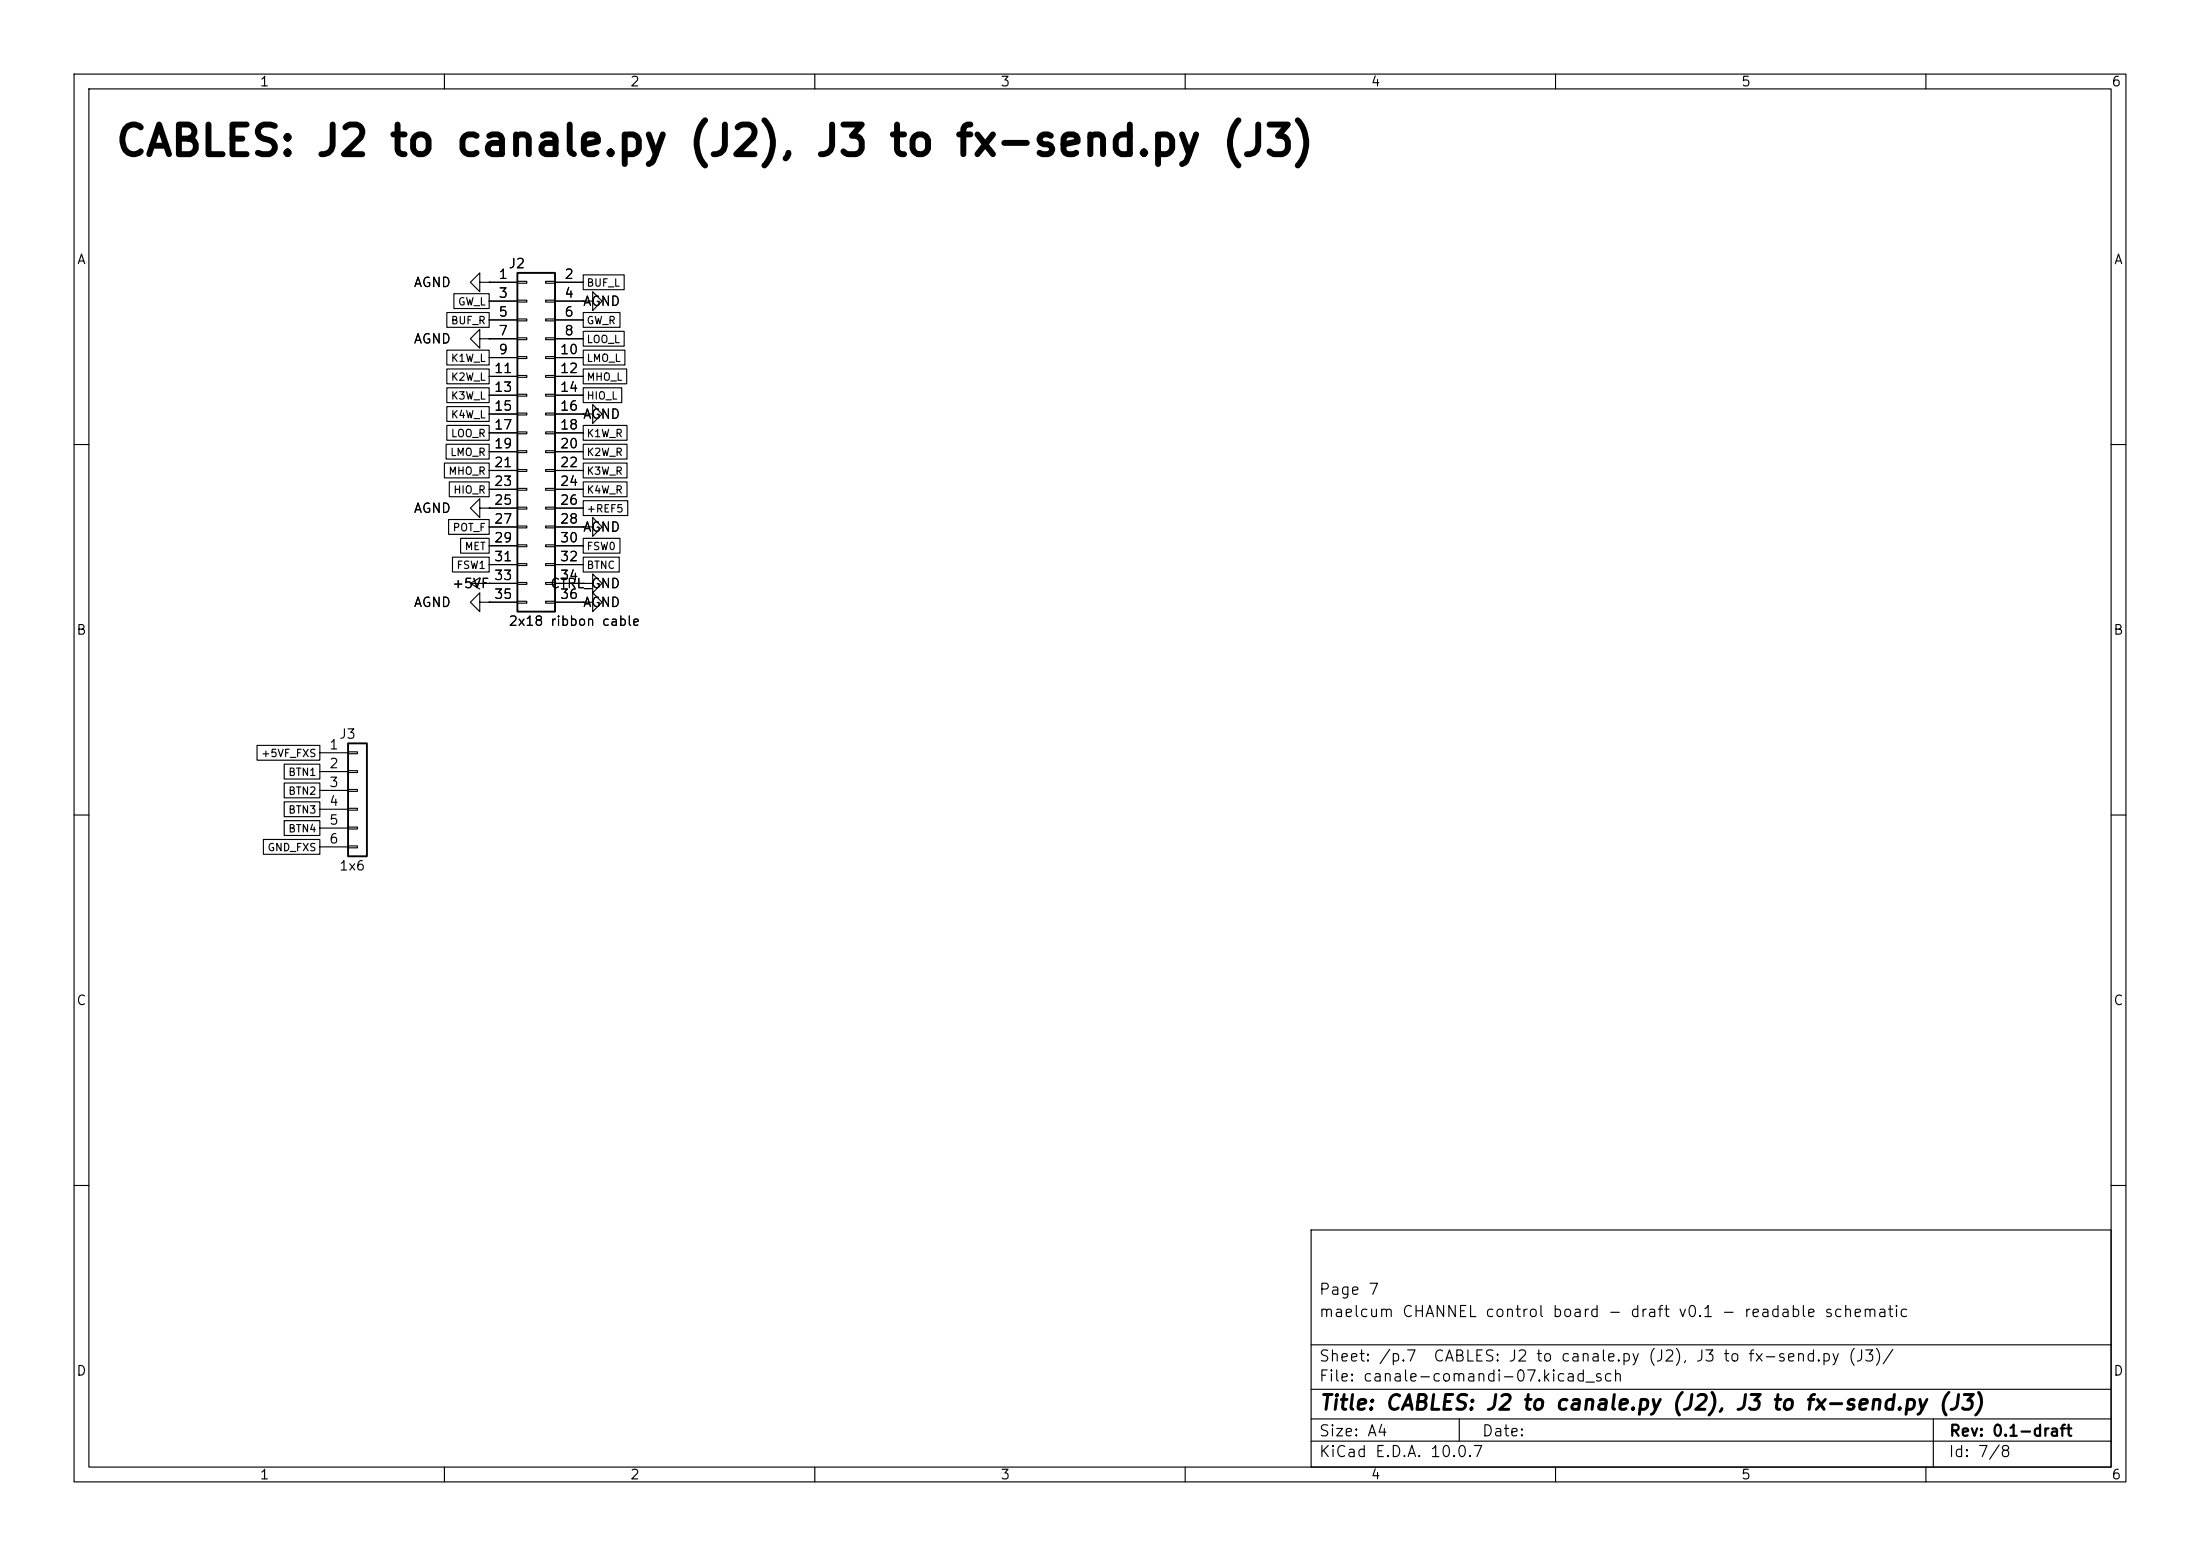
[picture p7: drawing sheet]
<svg xmlns="http://www.w3.org/2000/svg" width="297mm" height="210mm" viewBox="0 0 297 210" stroke-linecap="round" stroke-linejoin="round" font-family="sans-serif">
<g fill="none" stroke="#000" stroke-width=".15">
<path d="M10 10h277v190h-277zM12 12h273v186h-273zM60 10v2M110 10v2M160 10v2M210 10v2M260 10v2M61.3 39.6h4.7v2h-4.7zM64.8 38.1v-1.3l-1.3 1.3 1.3 1.3v-1.3h1.2M66 38.1h.1M66 38.1h3.8M69.8 38h1.3v.2h-1.3z"/>
<path d="M73.7 38h1.2v.2h-1.2zM74.9 38.1h3.8M78.7 37.1h5.6v2h-5.6zM60.2 60h5.8v2h-5.8zM60.3 47.3h5.7v2h-5.7zM60.3 49.8h5.7v2h-5.7zM60.3 52.3h5.7v2h-5.7zM60.3 54.9h5.7v2h-5.7zM60.3 42.2h5.7v2h-5.7zM60.3 57.4h5.7v2h-5.7zM64.8 45.7v-1.2l-1.3 1.2 1.3 1.3v-1.3h1.2M66 45.7h.1"/>
<path d="M66 40.6h3.8M66 43.2h3.8M66 45.7h3.8M66 48.3h3.8M66 50.8h3.8M66 53.3h3.8M66 55.9h3.8M66 58.4h3.8M69.8 40.5h1.3v.3h-1.3zM69.8 43.1h1.3v.2h-1.3zM69.8 45.6h1.3v.2h-1.3zM69.8 48.1h1.3v.3h-1.3z"/>
<path d="M69.8 50.7h1.3v.2h-1.3zM69.8 53.2h1.3v.3h-1.3zM69.8 55.8h1.3v.2h-1.3zM69.8 58.3h1.3v.2h-1.3zM73.7 40.5h1.2v.3h-1.2zM73.7 43.1h1.2v.2h-1.2zM73.7 45.6h1.2v.2h-1.2zM73.7 48.1h1.2v.3h-1.2zM73.7 50.7h1.2v.2h-1.2zM73.7 53.2h1.2v.3h-1.2zM73.7 55.8h1.2v.2h-1.2zM73.7 58.3h1.2v.2h-1.2z"/>
<path d="M74.9 40.6h3.8M74.9 43.2h3.8M74.9 45.7h3.8M74.9 48.3h3.8M74.9 50.8h3.8M74.9 53.3h3.8M74.9 55.9h3.8M74.9 58.4h3.8M78.7 55.9h1.3v-1.3l1.3 1.3-1.3 1.3v-1.3M78.7 55.9h.1M78.7 40.6h1.3v-1.2l1.3 1.2-1.3 1.3v-1.3M78.7 40.6h.1"/>
<path d="M78.7 60h5.9v2h-5.9zM78.7 42.2h5v2h-5zM78.7 44.7h5.6v2h-5.6zM78.7 47.3h5.7v2h-5.7zM78.7 49.8h5.9v2h-5.9zM78.7 52.3h5.2v2h-5.2zM78.7 57.4h5.9v2h-5.9zM10 60h2M60 62.5h6v2h-6zM60.6 70.1h5.4v2h-5.4zM60.7 65h5.3v2h-5.3zM61.1 75.2h4.9v2h-4.9z"/>
<path d="M62.2 72.7h3.8v2h-3.8zM63.5 78.7l1.3 .8M63.5 78.7h6.3M64.8 68.6v-1.3l-1.3 1.3 1.3 1.3v-1.3h1.2M64.8 78l-1.3 .7M66 78.7h.1M66 68.6h.1M66 61h3.8M66 63.5h3.8M66 66h3.8M66 68.6h3.8M66 71.1h3.8"/>
<path d="M66 73.7h3.8M66 76.2h3.8M69.8 60.8h1.3v.3h-1.3zM69.8 63.4h1.3v.2h-1.3zM69.8 65.9h1.3v.3h-1.3zM69.8 68.5h1.3v.2h-1.3zM69.8 71h1.3v.2h-1.3zM69.8 73.5h1.3v.3h-1.3zM69.8 76.1h1.3v.2h-1.3zM69.8 78.6h1.3v.3h-1.3zM73.7 60.8h1.2v.3h-1.2zM73.7 63.4h1.2v.2h-1.2z"/>
<path d="M73.7 65.9h1.2v.3h-1.2zM73.7 68.5h1.2v.2h-1.2zM73.7 71h1.2v.2h-1.2zM73.7 73.5h1.2v.3h-1.2zM73.7 76.1h1.2v.2h-1.2zM73.7 78.6h1.2v.3h-1.2zM74.9 78.7h3.8M74.9 61h3.8M74.9 63.5h3.8M74.9 66h3.8M74.9 68.6h3.8M74.9 71.1h3.8"/>
<path d="M74.9 73.7h3.8M74.9 76.2h3.8M78.7 71.1h1.3v-1.2l1.3 1.2-1.3 1.3v-1.3M78.7 71.1h.1M78.7 78.7h1.3v-1.2l1.3 1.2-1.3 1.3v-1.3M78.7 78.7h.1M78.7 72.7h5v2h-5zM78.7 62.5h5.9v2h-5.9zM78.7 75.2h4.9v2h-4.9zM78.7 65h5.9v2h-5.9zM78.7 67.6h6v2h-6zM285 60h2"/>
<path d="M64.8 81.3v-1.3l-1.3 1.3 1.3 1.3v-1.3h1.2M66 81.3h.1M66 81.3h3.8M69.8 81.2h1.3v.2h-1.3zM73.7 81.2h1.2v.2h-1.2zM74.9 81.3h3.8M78.7 81.3h1.3v-1.3l1.3 1.3-1.3 1.3v-1.3M78.7 81.3h.1M10 110h2M34.7 100.6h8.5v2h-8.5zM35.6 113.3h7.6v2h-7.6zM38.4 105.7h4.8v2h-4.8z"/>
<path d="M38.4 108.2h4.8v2h-4.8zM38.4 110.8h4.8v2h-4.8zM38.4 103.1h4.8v2h-4.8zM43.2 101.6h3.8M43.2 104.1h3.8M43.2 106.7h3.8M43.2 109.2h3.8M43.2 111.8h3.8M43.2 114.3h3.8M47 101.5h1.3v.2h-1.3zM47 104h1.3v.3h-1.3zM47 106.6h1.3v.2h-1.3z"/>
<path d="M47 109.1h1.3v.2h-1.3zM47 111.6h1.3v.3h-1.3zM47 114.2h1.3v.2h-1.3zM285 110h2M10 160h2M177 166h108v32h-108zM285 160h2M60 198v2M110 198v2M160 198v2M177 194.5h108M177 191.5h108"/>
<path d="M177 187.5h108M177 181.5h108M197 191.5v3M210 198v2M260 198v2M261 191.5v6.5"/>
</g>
<path d="M69.8 36.8h5.1v45.8h-5.1zM47 100.3h2.5v15.3h-2.5z" fill="none" stroke="#000" stroke-width=".25"/>
<text font-size="4" x="15.4" y="22">CABLES: J2 to canale.py (J2), J3 to fx-send.py (J3)</text>
<text font-size="2" x="178" y="190.8">Title: CABLES: J2 to canale.py (J2), J3 to fx-send.py (J3)</text>
<g font-size="1.5">
<text x="178" y="178.1">maelcum CHANNEL control board - draft v0.1 - readable schematic</text>
<text x="178" y="175.1">Page 7</text>
<text x="178" y="184.1">Sheet: /p.7</text>
<text x="193.4" y="184.1">CABLES: J2 to canale.py (J2), J3 to fx-send.py (J3)/</text>
<text x="178" y="186.8">File: canale-comandi-07.kicad_sch</text>
<text x="178" y="197">KiCad E.D.A. 10.0.7</text>
<text x="178" y="194.2">Size: A4</text>
<text x="200" y="194.2">Date:</text>
<text x="263" y="197">Id: 7/8</text>
<text x="263" y="194.2">Rev: 0.1-draft</text>
</g>
<g font-size="1.3">
<text x="35" y="12">1</text>
<text x="85" y="12">2</text>
<text x="135" y="12">3</text>
<text x="185" y="12">4</text>
<text x="235" y="12">5</text>
<text x="285" y="12">6</text>
<text x="10.3" y="36">A</text>
<text x="285.3" y="36">A</text>
<text x="55.8" y="39.1">AGND</text>
<text x="67.2" y="38">1</text>
<text x="67.2" y="40.5">3</text>
<text x="68.6" y="36.5">J2</text>
<text x="76.1" y="38">2</text>
<text x="76.1" y="40.5">4</text>
<text x="78.6" y="41.6">AGND</text>
<text x="55.8" y="46.7">AGND</text>
<text x="67.2" y="43">5</text>
<text x="67.2" y="45.6">7</text>
<text x="76.1" y="43">6</text>
<text x="76.1" y="45.6">8</text>
<text x="66.6" y="50.7">11</text>
<text x="66.6" y="53.2">13</text>
<text x="67.2" y="48.1">9</text>
<text x="75.5" y="48.1">10</text>
<text x="75.5" y="50.7">12</text>
<text x="75.5" y="53.2">14</text>
<text x="66.6" y="55.7">15</text>
<text x="66.6" y="58.3">17</text>
<text x="75.5" y="55.7">16</text>
<text x="75.5" y="58.3">18</text>
<text x="78.6" y="56.8">AGND</text>
<text x="66.6" y="60.8">19</text>
<text x="66.6" y="63.4">21</text>
<text x="66.6" y="65.9">23</text>
<text x="75.5" y="60.8">20</text>
<text x="75.5" y="63.4">22</text>
<text x="75.5" y="65.9">24</text>
<text x="55.8" y="69.5">AGND</text>
<text x="66.6" y="68.4">25</text>
<text x="66.6" y="71">27</text>
<text x="75.5" y="68.4">26</text>
<text x="75.5" y="71">28</text>
<text x="66.6" y="73.5">29</text>
<text x="66.6" y="76.1">31</text>
<text x="75.5" y="73.5">30</text>
<text x="75.5" y="76.1">32</text>
<text x="78.6" y="72.1">AGND</text>
<text x="55.8" y="82.2">AGND</text>
<text x="60.9" y="79.7">+5VF</text>
<text x="66.6" y="78.6">33</text>
<text x="66.6" y="81.1">35</text>
<text x="74.2" y="79.7">CTRL_GND</text>
<text x="75.5" y="78.6">34</text>
<text x="75.5" y="81.1">36</text>
<text x="78.6" y="82.2">AGND</text>
<text x="10.2" y="86">B</text>
<text x="68.6" y="84.8">2x18 ribbon cable</text>
<text x="285.2" y="86">B</text>
<text x="44.4" y="101.5">1</text>
<text x="45.7" y="100">J3</text>
<text x="44.4" y="104">2</text>
<text x="44.4" y="106.5">3</text>
<text x="44.4" y="109.1">4</text>
<text x="44.4" y="111.6">5</text>
<text x="44.4" y="114.2">6</text>
<text x="45.7" y="117.8">1x6</text>
<text x="10.2" y="136">C</text>
<text x="285.2" y="136">C</text>
<text x="10.2" y="186">D</text>
<text x="285.2" y="186">D</text>
<text x="35" y="200">1</text>
<text x="85" y="200">2</text>
<text x="135" y="200">3</text>
<text x="185" y="200">4</text>
<text x="235" y="200">5</text>
<text x="285" y="200">6</text>
</g>
<g font-size="1">
<text x="61.8" y="41.5">GW_L</text>
<text x="79.1" y="38.9">BUF_L</text>
<text x="60.8" y="44">BUF_R</text>
<text x="79.1" y="44">GW_R</text>
<text x="79.1" y="46.5">LOO_L</text>
<text x="60.8" y="49.1">K1W_L</text>
<text x="60.8" y="51.6">K2W_L</text>
<text x="79.1" y="49.1">LMO_L</text>
<text x="79.1" y="51.6">MHO_L</text>
<text x="60.8" y="54.2">K3W_L</text>
<text x="60.8" y="56.7">K4W_L</text>
<text x="60.8" y="59.2">LOO_R</text>
<text x="79.1" y="54.2">HIO_L</text>
<text x="79.1" y="59.2">K1W_R</text>
<text x="60.5" y="64.3">MHO_R</text>
<text x="60.7" y="61.8">LMO_R</text>
<text x="79.1" y="61.8">K2W_R</text>
<text x="79.1" y="64.3">K3W_R</text>
<text x="61" y="71.9">POT_F</text>
<text x="61.1" y="66.9">HIO_R</text>
<text x="79.1" y="66.9">K4W_R</text>
<text x="79.1" y="69.4">+REF5</text>
<text x="61.6" y="77">FSW1</text>
<text x="62.7" y="74.5">MET</text>
<text x="79.1" y="74.5">FSW0</text>
<text x="79.1" y="77">BTNC</text>
<text x="35.2" y="102.4">+5VF_FXS</text>
<text x="38.8" y="107.5">BTN2</text>
<text x="38.8" y="105">BTN1</text>
<text x="38.8" y="110">BTN3</text>
<text x="38.8" y="112.6">BTN4</text>
<text x="36" y="115.1">GND_FXS</text>
</g>
</svg>
